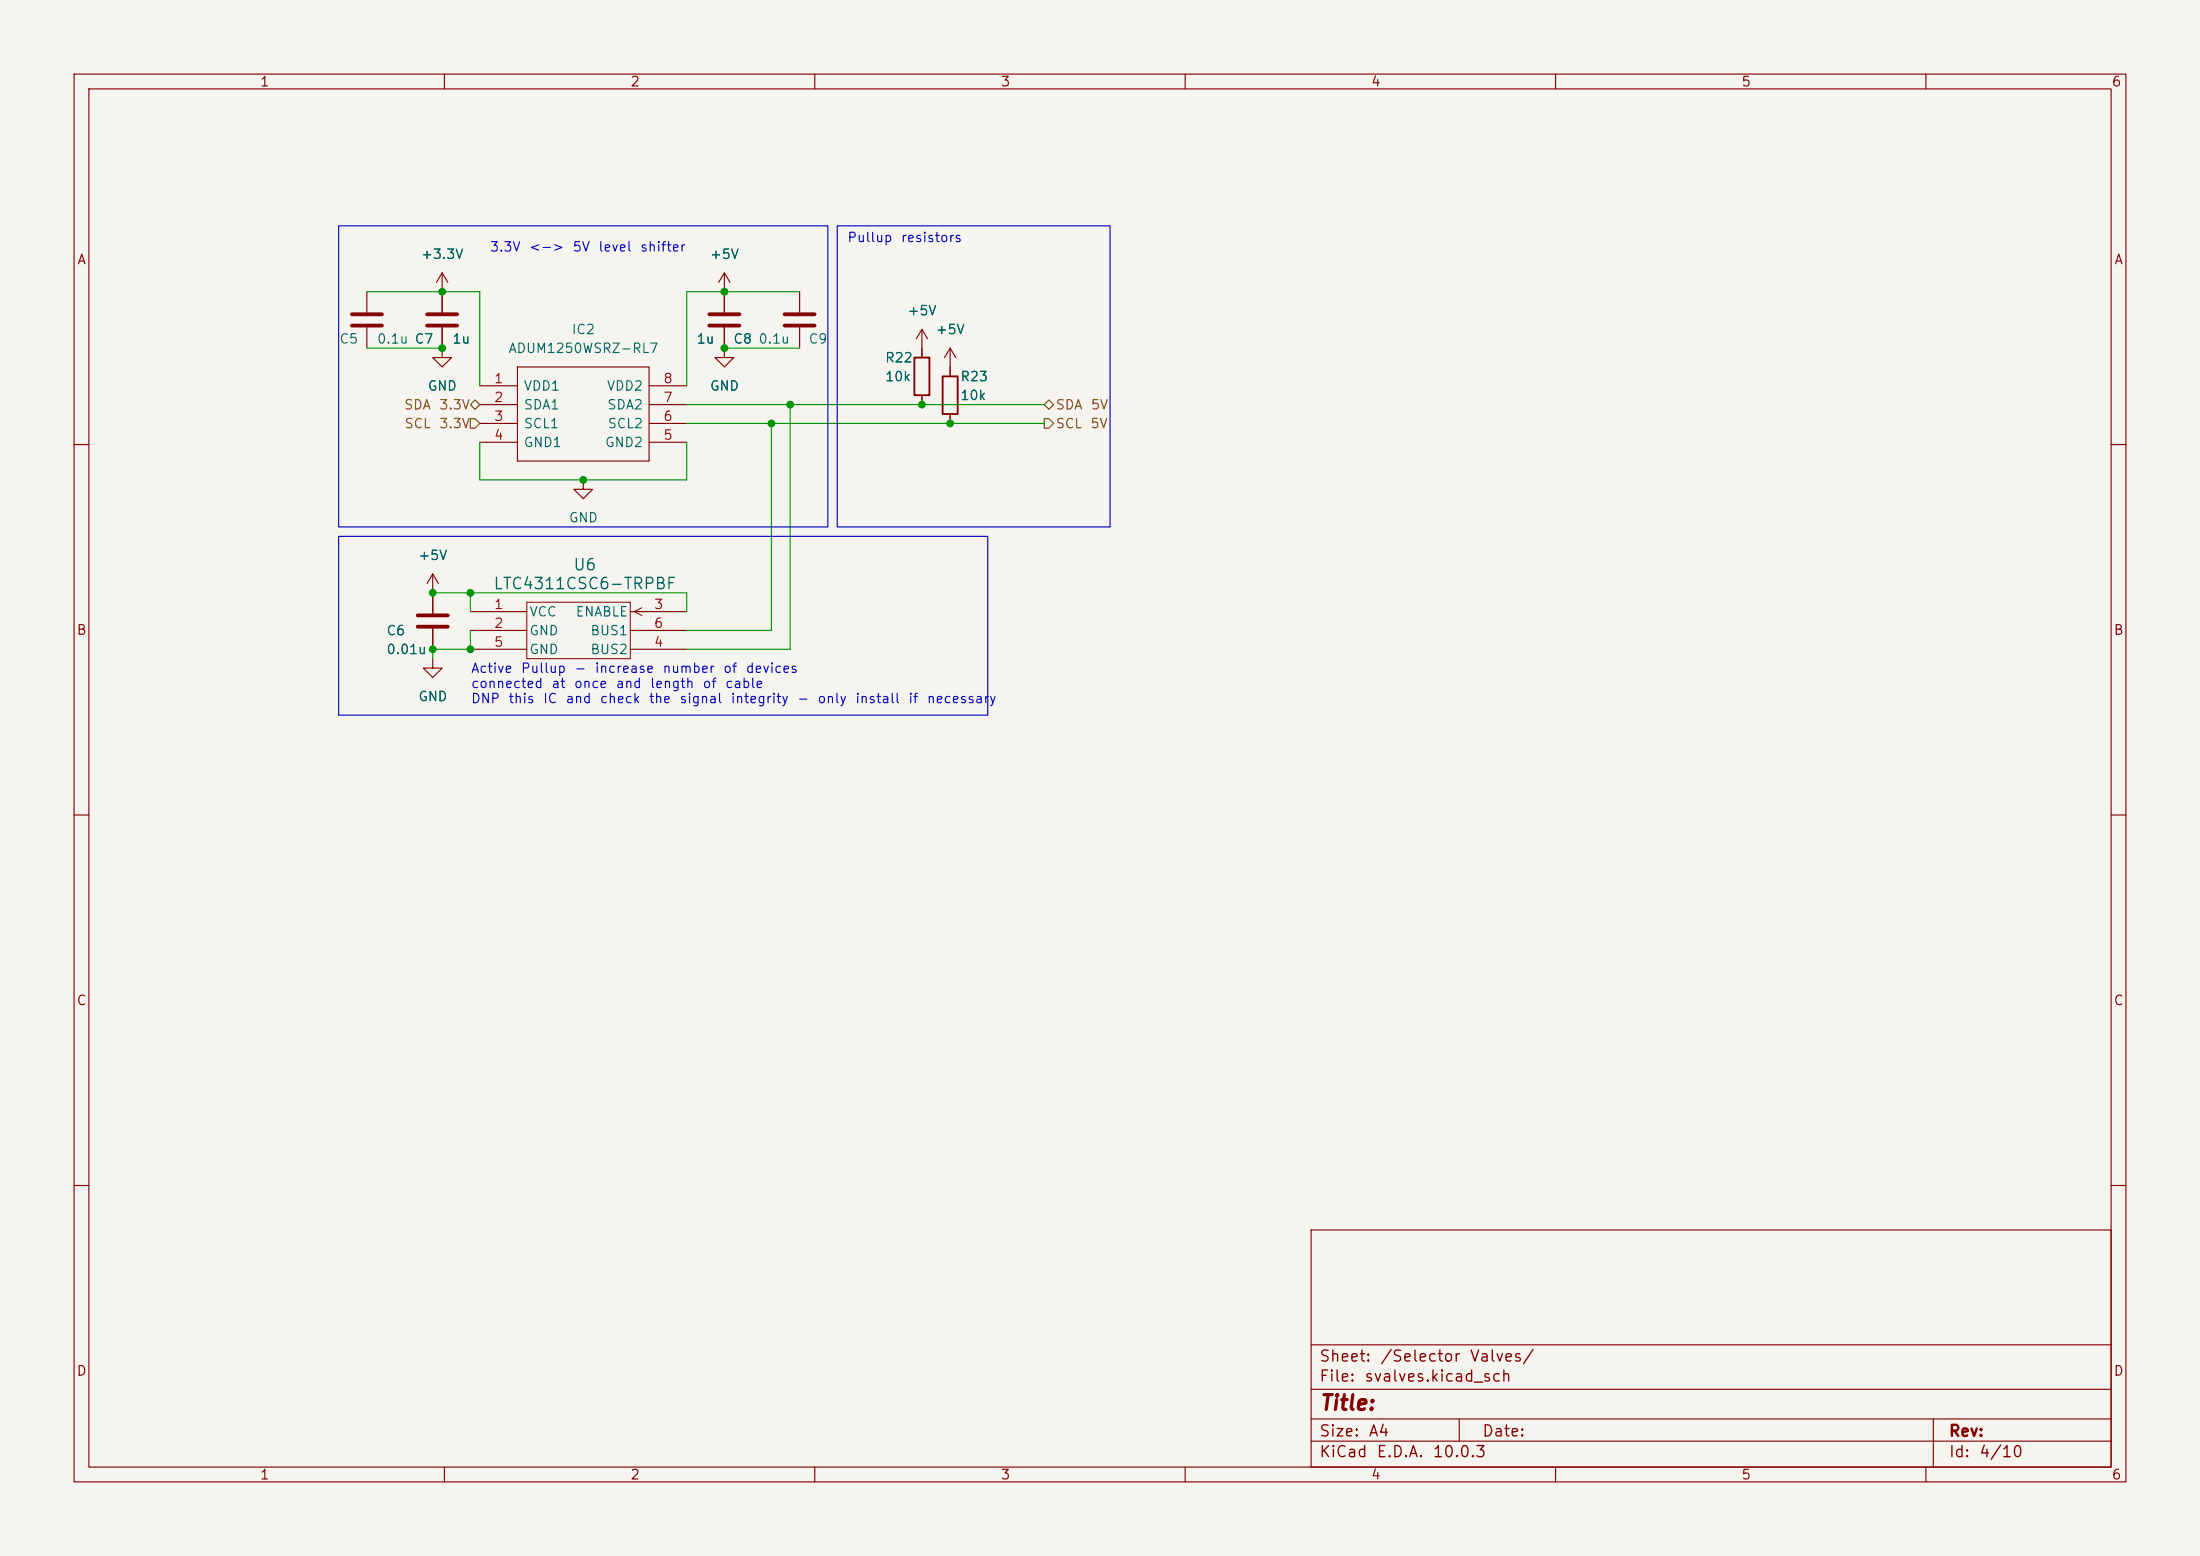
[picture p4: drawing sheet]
(kicad_sch
 (version 20260306)
 (generator "eeschema")
 (generator_version "10.0")
 (paper "A4")
 (lib_symbols
  (symbol "Device:C"
   (pin_numbers (hide yes))
   (pin_names
    (offset 0.254)) (exclude_from_sim no) (in_bom yes) (on_board yes)
   (in_pos_files yes)
   (duplicate_pin_numbers_are_jumpers no)
   (property "Reference" "C" (at 0.635 2.54 0) (show_name no) (do_not_autoplace no) (effects (font (size 1.27 1.27)) (justify left)))
   (property "Value" "C" (at 0.635 -2.54 0) (show_name no) (do_not_autoplace no) (effects (font (size 1.27 1.27)) (justify left)))
   (property "Footprint" "" (at 0.9652 -3.81 0) (show_name no) (do_not_autoplace no) (hide yes) (effects (font (size 1.27 1.27))))
   (property "Datasheet" "" (at 0 0 0) (show_name no) (do_not_autoplace no) (hide yes) (effects (font (size 1.27 1.27))))
   (property "Description" "Unpolarized capacitor" (at 0 0 0) (show_name no) (do_not_autoplace no) (hide yes) (effects (font (size 1.27 1.27))))
   (symbol "C_0_1"
    (polyline (pts (xy -2.032 0.762) (xy 2.032 0.762)) (stroke (width 0.508) (type default)) (fill (type none)))
    (polyline (pts (xy -2.032 -0.762) (xy 2.032 -0.762)) (stroke (width 0.508) (type default)) (fill (type none))))
   (symbol "C_1_1"
    (pin passive line (at 0 3.81 270) (length 2.794) (name "" (effects (font (size 1.27 1.27)))) (number "1" (effects (font (size 1.27 1.27)))))
    (pin passive line (at 0 -3.81 90) (length 2.794) (name "" (effects (font (size 1.27 1.27)))) (number "2" (effects (font (size 1.27 1.27))))))
   (embedded_fonts no))
  (symbol "Device:R"
   (pin_numbers (hide yes))
   (pin_names
    (offset 0)) (exclude_from_sim no) (in_bom yes) (on_board yes)
   (in_pos_files yes)
   (duplicate_pin_numbers_are_jumpers no)
   (property "Reference" "R" (at 2.032 0 90) (show_name no) (do_not_autoplace no) (effects (font (size 1.27 1.27))))
   (property "Value" "R" (at 0 0 90) (show_name no) (do_not_autoplace no) (effects (font (size 1.27 1.27))))
   (property "Footprint" "" (at -1.778 0 90) (show_name no) (do_not_autoplace no) (hide yes) (effects (font (size 1.27 1.27))))
   (property "Datasheet" "" (at 0 0 0) (show_name no) (do_not_autoplace no) (hide yes) (effects (font (size 1.27 1.27))))
   (property "Description" "Resistor" (at 0 0 0) (show_name no) (do_not_autoplace no) (hide yes) (effects (font (size 1.27 1.27))))
   (symbol "R_0_1"
    (rectangle (start -1.016 -2.54) (end 1.016 2.54) (stroke (width 0.254) (type default)) (fill (type none))))
   (symbol "R_1_1"
    (pin passive line (at 0 3.81 270) (length 1.27) (name "" (effects (font (size 1.27 1.27)))) (number "1" (effects (font (size 1.27 1.27)))))
    (pin passive line (at 0 -3.81 90) (length 1.27) (name "" (effects (font (size 1.27 1.27)))) (number "2" (effects (font (size 1.27 1.27))))))
   (embedded_fonts no))
  (symbol "LTC4311CSC6#TRPBF:LTC4311CSC6-TRPBF"
   (pin_names
    (offset 0.254)) (exclude_from_sim no) (in_bom yes) (on_board yes)
   (in_pos_files yes)
   (duplicate_pin_numbers_are_jumpers no)
   (property "Reference" "U" (at 0 8.89 0) (show_name no) (do_not_autoplace no) (effects (font (size 1.524 1.524))))
   (property "Value" "LTC4311CSC6-TRPBF" (at 0 6.35 0) (show_name no) (do_not_autoplace no) (effects (font (size 1.524 1.524))))
   (property "Footprint" "SOT-6_SC_LIT" (at 0 2.54 0) (show_name no) (do_not_autoplace no) (hide yes) (effects (font (size 1.27 1.27)
    (italic yes))))
   (property "Datasheet" "LTC4311CSC6-TRPBF" (at 0 0 0) (show_name no) (do_not_autoplace no) (hide yes) (effects (font (size 1.27 1.27)
    (italic yes))))
   (property "Description" "" (at 0 0 0) (show_name no) (do_not_autoplace no) (hide yes) (effects (font (size 1.27 1.27))))
   (property "ki_locked" "" (at 0 0 0) (show_name no) (do_not_autoplace no) (effects (font (size 1.27 1.27))))
   (symbol "LTC4311CSC6-TRPBF_0_1"
    (polyline (pts (xy -6.35 3.81) (xy -6.35 -3.81)) (stroke (width 0.127) (type default)) (fill (type none)))
    (polyline (pts (xy -6.35 -3.81) (xy 7.62 -3.81)) (stroke (width 0.127) (type default)) (fill (type none)))
    (polyline (pts (xy 7.62 3.81) (xy -6.35 3.81)) (stroke (width 0.127) (type default)) (fill (type none)))
    (polyline (pts (xy 7.62 -3.81) (xy 7.62 3.81)) (stroke (width 0.127) (type default)) (fill (type none)))
    (polyline (pts (xy 8.1407 2.54) (xy 9.1821 3.0607)) (stroke (width 0.127) (type default)) (fill (type none)))
    (polyline (pts (xy 8.1407 2.54) (xy 9.1821 2.0193)) (stroke (width 0.127) (type default)) (fill (type none)))
    (pin power_in line (at -13.97 2.54 0) (length 7.62) (name "VCC" (effects (font (size 1.27 1.27)))) (number "1" (effects (font (size 1.27 1.27)))))
    (pin power_in line (at -13.97 0 0) (length 7.62) (name "GND" (effects (font (size 1.27 1.27)))) (number "2" (effects (font (size 1.27 1.27)))))
    (pin input line (at 15.24 2.54 180) (length 7.62) (name "ENABLE" (effects (font (size 1.27 1.27)))) (number "3" (effects (font (size 1.27 1.27)))))
    (pin power_in line (at -13.97 -2.54 0) (length 7.62) (name "GND" (effects (font (size 1.27 1.27)))) (number "5" (effects (font (size 1.27 1.27))))))
   (symbol "LTC4311CSC6-TRPBF_1_1"
    (pin bidirectional line (at 15.24 -2.54 180) (length 7.62) (name "BUS2" (effects (font (size 1.27 1.27)))) (number "4" (effects (font (size 1.27 1.27)))))
    (pin bidirectional line (at 15.24 0 180) (length 7.62) (name "BUS1" (effects (font (size 1.27 1.27)))) (number "6" (effects (font (size 1.27 1.27))))))
   (embedded_fonts no))
  (symbol "analog_devices:ADUM1250WSRZ-RL7"
   (pin_names
    (offset 0.762)) (exclude_from_sim no) (in_bom yes) (on_board yes)
   (in_pos_files yes)
   (duplicate_pin_numbers_are_jumpers no)
   (property "Reference" "IC" (at 10.16 11.43 0) (show_name no) (do_not_autoplace no) (effects (font (size 1.27 1.27)) (justify left)))
   (property "Value" "ADUM1250WSRZ-RL7" (at 10.16 8.89 0) (show_name no) (do_not_autoplace no) (effects (font (size 1.27 1.27)) (justify left)))
   (property "Footprint" "SOIC127P600X175-8N" (at 10.16 6.35 0) (show_name no) (do_not_autoplace no) (hide yes) (effects (font (size 1.27 1.27)) (justify left)))
   (property "Datasheet" "http://componentsearchengine.com/Datasheets/1/ADUM1250WSRZ-RL7.pdf" (at 10.16 3.81 0) (show_name no) (do_not_autoplace no) (hide yes) (effects (font (size 1.27 1.27)) (justify left)))
   (property "Description" "Hot Swappable, Dual I2C Isolators" (at 10.16 1.27 0) (show_name no) (do_not_autoplace no) (hide yes) (effects (font (size 1.27 1.27)) (justify left)))
   (property "Height" "1.75" (at 10.16 -1.27 0) (show_name no) (do_not_autoplace no) (hide yes) (effects (font (size 1.27 1.27)) (justify left)))
   (property "Manufacturer_Name" "Analog Devices" (at 10.16 -3.81 0) (show_name no) (do_not_autoplace no) (hide yes) (effects (font (size 1.27 1.27)) (justify left)))
   (property "Manufacturer_Part_Number" "ADUM1250WSRZ-RL7" (at 10.16 -6.35 0) (show_name no) (do_not_autoplace no) (hide yes) (effects (font (size 1.27 1.27)) (justify left)))
   (property "Mouser Part Number" "584-ADUM1250WSRZ-RL7" (at 10.16 -8.89 0) (show_name no) (do_not_autoplace no) (hide yes) (effects (font (size 1.27 1.27)) (justify left)))
   (property "Mouser Price/Stock" "https://www.mouser.co.uk/ProductDetail/Analog-Devices/ADUM1250WSRZ-RL7/?qs=sMtB33eOQTJRIOs0CE6oyQ%3D%3D" (at 10.16 -11.43 0) (show_name no) (do_not_autoplace no) (hide yes) (effects (font (size 1.27 1.27)) (justify left)))
   (property "Arrow Part Number" "ADUM1250WSRZ-RL7" (at 10.16 -13.97 0) (show_name no) (do_not_autoplace no) (hide yes) (effects (font (size 1.27 1.27)) (justify left)))
   (property "Arrow Price/Stock" "https://www.arrow.com/en/products/adum1250wsrz-rl7/analog-devices" (at 10.16 -16.51 0) (show_name no) (do_not_autoplace no) (hide yes) (effects (font (size 1.27 1.27)) (justify left)))
   (symbol "ADUM1250WSRZ-RL7_0_0"
    (pin passive line (at -13.97 3.81 0) (length 5.08) (name "VDD1" (effects (font (size 1.27 1.27)))) (number "1" (effects (font (size 1.27 1.27)))))
    (pin passive line (at -13.97 1.27 0) (length 5.08) (name "SDA1" (effects (font (size 1.27 1.27)))) (number "2" (effects (font (size 1.27 1.27)))))
    (pin passive line (at -13.97 -1.27 0) (length 5.08) (name "SCL1" (effects (font (size 1.27 1.27)))) (number "3" (effects (font (size 1.27 1.27)))))
    (pin passive line (at -13.97 -3.81 0) (length 5.08) (name "GND1" (effects (font (size 1.27 1.27)))) (number "4" (effects (font (size 1.27 1.27)))))
    (pin passive line (at 13.97 -3.81 180) (length 5.08) (name "GND2" (effects (font (size 1.27 1.27)))) (number "5" (effects (font (size 1.27 1.27)))))
    (pin passive line (at 13.97 -1.27 180) (length 5.08) (name "SCL2" (effects (font (size 1.27 1.27)))) (number "6" (effects (font (size 1.27 1.27)))))
    (pin passive line (at 13.97 1.27 180) (length 5.08) (name "SDA2" (effects (font (size 1.27 1.27)))) (number "7" (effects (font (size 1.27 1.27)))))
    (pin passive line (at 13.97 3.81 180) (length 5.08) (name "VDD2" (effects (font (size 1.27 1.27)))) (number "8" (effects (font (size 1.27 1.27))))))
   (symbol "ADUM1250WSRZ-RL7_0_1"
    (polyline (pts (xy -8.89 6.35) (xy 8.89 6.35) (xy 8.89 -6.35) (xy -8.89 -6.35) (xy -8.89 6.35)) (stroke (width 0.1524) (type solid)) (fill (type none))))
   (embedded_fonts no))
  (symbol "power:+3.3V"
   (power global)
   (pin_names
    (offset 0)) (exclude_from_sim no) (in_bom yes) (on_board yes)
   (in_pos_files yes)
   (duplicate_pin_numbers_are_jumpers no)
   (property "Reference" "#PWR" (at 0 -3.81 0) (show_name no) (do_not_autoplace no) (hide yes) (effects (font (size 1.27 1.27))))
   (property "Value" "+3.3V" (at 0 3.556 0) (show_name no) (do_not_autoplace no) (effects (font (size 1.27 1.27))))
   (property "Footprint" "" (at 0 0 0) (show_name no) (do_not_autoplace no) (hide yes) (effects (font (size 1.27 1.27))))
   (property "Datasheet" "" (at 0 0 0) (show_name no) (do_not_autoplace no) (hide yes) (effects (font (size 1.27 1.27))))
   (property "Description" "Power symbol creates a global label with name \"+3.3V\"" (at 0 0 0) (show_name no) (do_not_autoplace no) (hide yes) (effects (font (size 1.27 1.27))))
   (symbol "+3.3V_0_1"
    (polyline (pts (xy -0.762 1.27) (xy 0 2.54)) (stroke (width 0) (type default)) (fill (type none)))
    (polyline (pts (xy 0 2.54) (xy 0.762 1.27)) (stroke (width 0) (type default)) (fill (type none)))
    (polyline (pts (xy 0 0) (xy 0 2.54)) (stroke (width 0) (type default)) (fill (type none))))
   (symbol "+3.3V_1_1"
    (pin power_in line (at 0 0 90) (length 0) (hide yes) (name "+3.3V" (effects (font (size 1.27 1.27)))) (number "1" (effects (font (size 1.27 1.27))))))
   (embedded_fonts no))
  (symbol "power:+5V"
   (power global)
   (pin_names
    (offset 0)) (exclude_from_sim no) (in_bom yes) (on_board yes)
   (in_pos_files yes)
   (duplicate_pin_numbers_are_jumpers no)
   (property "Reference" "#PWR" (at 0 -3.81 0) (show_name no) (do_not_autoplace no) (hide yes) (effects (font (size 1.27 1.27))))
   (property "Value" "+5V" (at 0 3.556 0) (show_name no) (do_not_autoplace no) (effects (font (size 1.27 1.27))))
   (property "Footprint" "" (at 0 0 0) (show_name no) (do_not_autoplace no) (hide yes) (effects (font (size 1.27 1.27))))
   (property "Datasheet" "" (at 0 0 0) (show_name no) (do_not_autoplace no) (hide yes) (effects (font (size 1.27 1.27))))
   (property "Description" "Power symbol creates a global label with name \"+5V\"" (at 0 0 0) (show_name no) (do_not_autoplace no) (hide yes) (effects (font (size 1.27 1.27))))
   (symbol "+5V_0_1"
    (polyline (pts (xy -0.762 1.27) (xy 0 2.54)) (stroke (width 0) (type default)) (fill (type none)))
    (polyline (pts (xy 0 2.54) (xy 0.762 1.27)) (stroke (width 0) (type default)) (fill (type none)))
    (polyline (pts (xy 0 0) (xy 0 2.54)) (stroke (width 0) (type default)) (fill (type none))))
   (symbol "+5V_1_1"
    (pin power_in line (at 0 0 90) (length 0) (hide yes) (name "+5V" (effects (font (size 1.27 1.27)))) (number "1" (effects (font (size 1.27 1.27))))))
   (embedded_fonts no))
  (symbol "power:GND"
   (power global)
   (pin_names
    (offset 0)) (exclude_from_sim no) (in_bom yes) (on_board yes)
   (in_pos_files yes)
   (duplicate_pin_numbers_are_jumpers no)
   (property "Reference" "#PWR" (at 0 -6.35 0) (show_name no) (do_not_autoplace no) (hide yes) (effects (font (size 1.27 1.27))))
   (property "Value" "GND" (at 0 -3.81 0) (show_name no) (do_not_autoplace no) (effects (font (size 1.27 1.27))))
   (property "Footprint" "" (at 0 0 0) (show_name no) (do_not_autoplace no) (hide yes) (effects (font (size 1.27 1.27))))
   (property "Datasheet" "" (at 0 0 0) (show_name no) (do_not_autoplace no) (hide yes) (effects (font (size 1.27 1.27))))
   (property "Description" "Power symbol creates a global label with name \"GND\" , ground" (at 0 0 0) (show_name no) (do_not_autoplace no) (hide yes) (effects (font (size 1.27 1.27))))
   (symbol "GND_0_1"
    (polyline (pts (xy 0 0) (xy 0 -1.27) (xy 1.27 -1.27) (xy 0 -2.54) (xy -1.27 -1.27) (xy 0 -1.27)) (stroke (width 0) (type default)) (fill (type none))))
   (symbol "GND_1_1"
    (pin power_in line (at 0 0 270) (length 0) (hide yes) (name "GND" (effects (font (size 1.27 1.27)))) (number "1" (effects (font (size 1.27 1.27))))))
   (embedded_fonts no)))
 (rectangle
  (start 45.72 72.39)
  (end 133.35 96.52)
  (stroke (width 0) (type default))
  (fill (type none)))
 (rectangle
  (start 113.03 30.48)
  (end 149.86 71.12)
  (stroke (width 0) (type default))
  (fill (type none)))
 (rectangle
  (start 45.72 30.48)
  (end 111.76 71.12)
  (stroke (width 0) (type default))
  (fill (type none)))
 (text "Pullup resistors"
  (exclude_from_sim no)
  (at 114.3 33.02 0)
  (effects (font (size 1.27 1.27)) (justify left bottom)))
 (text "Active Pullup - increase number of devices \nconnected at once and length of cable\nDNP this IC and check the signal integrity - only install if necessary"
  (exclude_from_sim no)
  (at 63.5 95.25 0)
  (effects (font (size 1.27 1.27)) (justify left bottom)))
 (text "3.3V <-> 5V level shifter"
  (exclude_from_sim no)
  (at 66.04 34.29 0)
  (effects (font (size 1.27 1.27)) (justify left bottom)))
 (junction
  (at 106.68 54.61)
  (diameter 0)
  (color 0 0 0 0))
 (junction
  (at 97.79 46.99)
  (diameter 0)
  (color 0 0 0 0))
 (junction
  (at 63.5 87.63)
  (diameter 0)
  (color 0 0 0 0))
 (junction
  (at 104.14 57.15)
  (diameter 0)
  (color 0 0 0 0))
 (junction
  (at 58.42 87.63)
  (diameter 0)
  (color 0 0 0 0))
 (junction
  (at 128.27 57.15)
  (diameter 0)
  (color 0 0 0 0))
 (junction
  (at 59.69 46.99)
  (diameter 0)
  (color 0 0 0 0))
 (junction
  (at 63.5 80.01)
  (diameter 0)
  (color 0 0 0 0))
 (junction
  (at 124.46 54.61)
  (diameter 0)
  (color 0 0 0 0))
 (junction
  (at 78.74 64.77)
  (diameter 0)
  (color 0 0 0 0))
 (junction
  (at 58.42 80.01)
  (diameter 0)
  (color 0 0 0 0))
 (junction
  (at 59.69 39.37)
  (diameter 0)
  (color 0 0 0 0))
 (junction
  (at 97.79 39.37)
  (diameter 0)
  (color 0 0 0 0))
 (wire
  (pts (xy 64.77 39.37) (xy 59.69 39.37))
  (stroke (width 0) (type default)))
 (wire
  (pts (xy 49.53 39.37) (xy 59.69 39.37))
  (stroke (width 0) (type default)))
 (wire
  (pts (xy 92.71 64.77) (xy 92.71 59.69))
  (stroke (width 0) (type default)))
 (wire
  (pts (xy 107.95 46.99) (xy 97.79 46.99))
  (stroke (width 0) (type default)))
 (wire
  (pts (xy 64.77 59.69) (xy 64.77 64.77))
  (stroke (width 0) (type default)))
 (wire
  (pts (xy 104.14 57.15) (xy 128.27 57.15))
  (stroke (width 0) (type default)))
 (wire
  (pts (xy 106.68 87.63) (xy 92.71 87.63))
  (stroke (width 0) (type default)))
 (wire
  (pts (xy 106.68 54.61) (xy 106.68 87.63))
  (stroke (width 0) (type default)))
 (wire
  (pts (xy 104.14 85.09) (xy 104.14 57.15))
  (stroke (width 0) (type default)))
 (wire
  (pts (xy 92.71 80.01) (xy 63.5 80.01))
  (stroke (width 0) (type default)))
 (wire
  (pts (xy 78.74 64.77) (xy 92.71 64.77))
  (stroke (width 0) (type default)))
 (wire
  (pts (xy 58.42 87.63) (xy 63.5 87.63))
  (stroke (width 0) (type default)))
 (wire
  (pts (xy 128.27 57.15) (xy 140.97 57.15))
  (stroke (width 0) (type default)))
 (wire
  (pts (xy 106.68 54.61) (xy 124.46 54.61))
  (stroke (width 0) (type default)))
 (wire
  (pts (xy 92.71 85.09) (xy 104.14 85.09))
  (stroke (width 0) (type default)))
 (wire
  (pts (xy 124.46 54.61) (xy 140.97 54.61))
  (stroke (width 0) (type default)))
 (wire
  (pts (xy 92.71 54.61) (xy 106.68 54.61))
  (stroke (width 0) (type default)))
 (wire
  (pts (xy 92.71 82.55) (xy 92.71 80.01))
  (stroke (width 0) (type default)))
 (wire
  (pts (xy 49.53 46.99) (xy 59.69 46.99))
  (stroke (width 0) (type default)))
 (wire
  (pts (xy 107.95 39.37) (xy 97.79 39.37))
  (stroke (width 0) (type default)))
 (wire
  (pts (xy 58.42 87.63) (xy 58.42 88.9))
  (stroke (width 0) (type default)))
 (wire
  (pts (xy 92.71 39.37) (xy 92.71 52.07))
  (stroke (width 0) (type default)))
 (wire
  (pts (xy 58.42 80.01) (xy 63.5 80.01))
  (stroke (width 0) (type default)))
 (wire
  (pts (xy 64.77 52.07) (xy 64.77 39.37))
  (stroke (width 0) (type default)))
 (wire
  (pts (xy 104.14 57.15) (xy 92.71 57.15))
  (stroke (width 0) (type default)))
 (wire
  (pts (xy 97.79 39.37) (xy 92.71 39.37))
  (stroke (width 0) (type default)))
 (wire
  (pts (xy 63.5 85.09) (xy 63.5 87.63))
  (stroke (width 0) (type default)))
 (wire
  (pts (xy 64.77 64.77) (xy 78.74 64.77))
  (stroke (width 0) (type default)))
 (wire
  (pts (xy 63.5 80.01) (xy 63.5 82.55))
  (stroke (width 0) (type default)))
 (hierarchical_label "SCL 3.3V"
  (shape input)
  (at 64.77 57.15 180)
  (effects (font (size 1.27 1.27)) (justify right)))
 (hierarchical_label "SDA 3.3V"
  (shape bidirectional)
  (at 64.77 54.61 180)
  (effects (font (size 1.27 1.27)) (justify right)))
 (hierarchical_label "SDA 5V"
  (shape bidirectional)
  (at 140.97 54.61 0)
  (effects (font (size 1.27 1.27)) (justify left)))
 (hierarchical_label "SCL 5V"
  (shape output)
  (at 140.97 57.15 0)
  (effects (font (size 1.27 1.27)) (justify left)))
 (symbol
  (lib_id "Device:C")
  (at 58.42 83.82 0)
  (unit 1)
  (body_style 1)
  (exclude_from_sim no)
  (in_bom yes)
  (on_board yes)
  (in_pos_files yes)
  (dnp no)
  (property "Reference" "C6" (at 52.07 85.09 0) (show_name no) (do_not_autoplace no) (effects (font (size 1.27 1.27)) (justify left)))
  (property "Value" "0.01u" (at 52.07 87.63 0) (show_name no) (do_not_autoplace no) (effects (font (size 1.27 1.27)) (justify left)))
  (property "Footprint" "Capacitor_SMD:C_0603_1608Metric" (at 59.3852 87.63 0) (hide yes) (show_name no) (do_not_autoplace no) (effects (font (size 1.27 1.27))))
  (property "Datasheet" "" (at 58.42 83.82 0) (hide yes) (show_name no) (do_not_autoplace no) (effects (font (size 1.27 1.27))))
  (property "Description" "" (at 58.42 83.82 0) (show_name no) (do_not_autoplace no) (effects (font (size 1.27 1.27))))
  (pin "1")
  (pin "2"))
 (symbol
  (lib_id "power:+5V")
  (at 97.79 39.37 0)
  (unit 1)
  (body_style 1)
  (exclude_from_sim no)
  (in_bom yes)
  (on_board yes)
  (in_pos_files yes)
  (dnp no)
  (fields_autoplaced yes)
  (property "Reference" "#PWR091" (at 97.79 43.18 0) (hide yes) (show_name no) (do_not_autoplace no) (effects (font (size 1.27 1.27))))
  (property "Value" "+5V" (at 97.79 34.29 0) (show_name no) (do_not_autoplace no) (effects (font (size 1.27 1.27))))
  (property "Footprint" "" (at 97.79 39.37 0) (hide yes) (show_name no) (do_not_autoplace no) (effects (font (size 1.27 1.27))))
  (property "Datasheet" "" (at 97.79 39.37 0) (hide yes) (show_name no) (do_not_autoplace no) (effects (font (size 1.27 1.27))))
  (property "Description" "" (at 97.79 39.37 0) (show_name no) (do_not_autoplace no) (effects (font (size 1.27 1.27))))
  (pin "1"))
 (symbol
  (lib_id "power:GND")
  (at 59.69 46.99 0)
  (unit 1)
  (body_style 1)
  (exclude_from_sim no)
  (in_bom yes)
  (on_board yes)
  (in_pos_files yes)
  (dnp no)
  (fields_autoplaced yes)
  (property "Reference" "#PWR089" (at 59.69 53.34 0) (hide yes) (show_name no) (do_not_autoplace no) (effects (font (size 1.27 1.27))))
  (property "Value" "GND" (at 59.69 52.07 0) (show_name no) (do_not_autoplace no) (effects (font (size 1.27 1.27))))
  (property "Footprint" "" (at 59.69 46.99 0) (hide yes) (show_name no) (do_not_autoplace no) (effects (font (size 1.27 1.27))))
  (property "Datasheet" "" (at 59.69 46.99 0) (hide yes) (show_name no) (do_not_autoplace no) (effects (font (size 1.27 1.27))))
  (property "Description" "" (at 59.69 46.99 0) (show_name no) (do_not_autoplace no) (effects (font (size 1.27 1.27))))
  (pin "1"))
 (symbol
  (lib_id "analog_devices:ADUM1250WSRZ-RL7")
  (at 78.74 55.88 0)
  (unit 1)
  (body_style 1)
  (exclude_from_sim no)
  (in_bom yes)
  (on_board yes)
  (in_pos_files yes)
  (dnp no)
  (fields_autoplaced yes)
  (property "Reference" "IC2" (at 78.74 44.45 0) (show_name no) (do_not_autoplace no) (effects (font (size 1.27 1.27))))
  (property "Value" "ADUM1250WSRZ-RL7" (at 78.74 46.99 0) (show_name no) (do_not_autoplace no) (effects (font (size 1.27 1.27))))
  (property "Footprint" "analog_devices:SOIC127P600X175-8N" (at 88.9 49.53 0) (hide yes) (show_name no) (do_not_autoplace no) (effects (font (size 1.27 1.27)) (justify left)))
  (property "Datasheet" "http://componentsearchengine.com/Datasheets/1/ADUM1250WSRZ-RL7.pdf" (at 88.9 52.07 0) (hide yes) (show_name no) (do_not_autoplace no) (effects (font (size 1.27 1.27)) (justify left)))
  (property "Description" "Hot Swappable, Dual I2C Isolators" (at 88.9 54.61 0) (hide yes) (show_name no) (do_not_autoplace no) (effects (font (size 1.27 1.27)) (justify left)))
  (property "Height" "1.75" (at 88.9 57.15 0) (hide yes) (show_name no) (do_not_autoplace no) (effects (font (size 1.27 1.27)) (justify left)))
  (property "Manufacturer_Name" "Analog Devices" (at 88.9 59.69 0) (hide yes) (show_name no) (do_not_autoplace no) (effects (font (size 1.27 1.27)) (justify left)))
  (property "Manufacturer_Part_Number" "ADUM1250WSRZ-RL7" (at 88.9 62.23 0) (hide yes) (show_name no) (do_not_autoplace no) (effects (font (size 1.27 1.27)) (justify left)))
  (property "Mouser Part Number" "584-ADUM1250WSRZ-RL7" (at 88.9 64.77 0) (hide yes) (show_name no) (do_not_autoplace no) (effects (font (size 1.27 1.27)) (justify left)))
  (property "Mouser Price/Stock" "https://www.mouser.co.uk/ProductDetail/Analog-Devices/ADUM1250WSRZ-RL7/?qs=sMtB33eOQTJRIOs0CE6oyQ%3D%3D" (at 88.9 67.31 0) (hide yes) (show_name no) (do_not_autoplace no) (effects (font (size 1.27 1.27)) (justify left)))
  (property "Arrow Part Number" "ADUM1250WSRZ-RL7" (at 88.9 69.85 0) (hide yes) (show_name no) (do_not_autoplace no) (effects (font (size 1.27 1.27)) (justify left)))
  (property "Arrow Price/Stock" "https://www.arrow.com/en/products/adum1250wsrz-rl7/analog-devices" (at 88.9 72.39 0) (hide yes) (show_name no) (do_not_autoplace no) (effects (font (size 1.27 1.27)) (justify left)))
  (pin "1")
  (pin "2")
  (pin "3")
  (pin "4")
  (pin "5")
  (pin "6")
  (pin "7")
  (pin "8"))
 (symbol
  (lib_id "Device:C")
  (at 49.53 43.18 0)
  (unit 1)
  (body_style 1)
  (exclude_from_sim no)
  (in_bom yes)
  (on_board yes)
  (in_pos_files yes)
  (dnp no)
  (property "Reference" "C5" (at 45.72 45.72 0) (show_name no) (do_not_autoplace no) (effects (font (size 1.27 1.27)) (justify left)))
  (property "Value" "0.1u" (at 50.8 45.72 0) (show_name no) (do_not_autoplace no) (effects (font (size 1.27 1.27)) (justify left)))
  (property "Footprint" "Capacitor_SMD:C_0603_1608Metric" (at 50.4952 46.99 0) (hide yes) (show_name no) (do_not_autoplace no) (effects (font (size 1.27 1.27))))
  (property "Datasheet" "" (at 49.53 43.18 0) (hide yes) (show_name no) (do_not_autoplace no) (effects (font (size 1.27 1.27))))
  (property "Description" "" (at 49.53 43.18 0) (show_name no) (do_not_autoplace no) (effects (font (size 1.27 1.27))))
  (pin "1")
  (pin "2"))
 (symbol
  (lib_id "Device:R")
  (at 128.27 53.34 0)
  (unit 1)
  (body_style 1)
  (exclude_from_sim no)
  (in_bom yes)
  (on_board yes)
  (in_pos_files yes)
  (dnp no)
  (property "Reference" "R23" (at 129.54 50.8 0) (show_name no) (do_not_autoplace no) (effects (font (size 1.27 1.27)) (justify left)))
  (property "Value" "10k" (at 129.54 53.34 0) (show_name no) (do_not_autoplace no) (effects (font (size 1.27 1.27)) (justify left)))
  (property "Footprint" "Resistor_SMD:R_0402_1005Metric" (at 126.492 53.34 90) (hide yes) (show_name no) (do_not_autoplace no) (effects (font (size 1.27 1.27))))
  (property "Datasheet" "" (at 128.27 53.34 0) (hide yes) (show_name no) (do_not_autoplace no) (effects (font (size 1.27 1.27))))
  (property "Description" "" (at 128.27 53.34 0) (show_name no) (do_not_autoplace no) (effects (font (size 1.27 1.27))))
  (pin "1")
  (pin "2"))
 (symbol
  (lib_id "power:+5V")
  (at 124.46 46.99 0)
  (unit 1)
  (body_style 1)
  (exclude_from_sim no)
  (in_bom yes)
  (on_board yes)
  (in_pos_files yes)
  (dnp no)
  (fields_autoplaced yes)
  (property "Reference" "#PWR093" (at 124.46 50.8 0) (hide yes) (show_name no) (do_not_autoplace no) (effects (font (size 1.27 1.27))))
  (property "Value" "+5V" (at 124.46 41.91 0) (show_name no) (do_not_autoplace no) (effects (font (size 1.27 1.27))))
  (property "Footprint" "" (at 124.46 46.99 0) (hide yes) (show_name no) (do_not_autoplace no) (effects (font (size 1.27 1.27))))
  (property "Datasheet" "" (at 124.46 46.99 0) (hide yes) (show_name no) (do_not_autoplace no) (effects (font (size 1.27 1.27))))
  (property "Description" "" (at 124.46 46.99 0) (show_name no) (do_not_autoplace no) (effects (font (size 1.27 1.27))))
  (pin "1"))
 (symbol
  (lib_id "power:GND")
  (at 97.79 46.99 0)
  (mirror y)
  (unit 1)
  (body_style 1)
  (exclude_from_sim no)
  (in_bom yes)
  (on_board yes)
  (in_pos_files yes)
  (dnp no)
  (fields_autoplaced yes)
  (property "Reference" "#PWR092" (at 97.79 53.34 0) (hide yes) (show_name no) (do_not_autoplace no) (effects (font (size 1.27 1.27))))
  (property "Value" "GND" (at 97.79 52.07 0) (show_name no) (do_not_autoplace no) (effects (font (size 1.27 1.27))))
  (property "Footprint" "" (at 97.79 46.99 0) (hide yes) (show_name no) (do_not_autoplace no) (effects (font (size 1.27 1.27))))
  (property "Datasheet" "" (at 97.79 46.99 0) (hide yes) (show_name no) (do_not_autoplace no) (effects (font (size 1.27 1.27))))
  (property "Description" "" (at 97.79 46.99 0) (show_name no) (do_not_autoplace no) (effects (font (size 1.27 1.27))))
  (pin "1"))
 (symbol
  (lib_id "power:+3.3V")
  (at 59.69 39.37 0)
  (unit 1)
  (body_style 1)
  (exclude_from_sim no)
  (in_bom yes)
  (on_board yes)
  (in_pos_files yes)
  (dnp no)
  (fields_autoplaced yes)
  (property "Reference" "#PWR088" (at 59.69 43.18 0) (hide yes) (show_name no) (do_not_autoplace no) (effects (font (size 1.27 1.27))))
  (property "Value" "+3.3V" (at 59.69 34.29 0) (show_name no) (do_not_autoplace no) (effects (font (size 1.27 1.27))))
  (property "Footprint" "" (at 59.69 39.37 0) (hide yes) (show_name no) (do_not_autoplace no) (effects (font (size 1.27 1.27))))
  (property "Datasheet" "" (at 59.69 39.37 0) (hide yes) (show_name no) (do_not_autoplace no) (effects (font (size 1.27 1.27))))
  (property "Description" "" (at 59.69 39.37 0) (show_name no) (do_not_autoplace no) (effects (font (size 1.27 1.27))))
  (pin "1"))
 (symbol
  (lib_id "Device:C")
  (at 59.69 43.18 0)
  (unit 1)
  (body_style 1)
  (exclude_from_sim no)
  (in_bom yes)
  (on_board yes)
  (in_pos_files yes)
  (dnp no)
  (property "Reference" "C7" (at 55.88 45.72 0) (show_name no) (do_not_autoplace no) (effects (font (size 1.27 1.27)) (justify left)))
  (property "Value" "1u" (at 60.96 45.72 0) (show_name no) (do_not_autoplace no) (effects (font (size 1.27 1.27)) (justify left)))
  (property "Footprint" "Capacitor_SMD:C_0805_2012Metric" (at 60.6552 46.99 0) (hide yes) (show_name no) (do_not_autoplace no) (effects (font (size 1.27 1.27))))
  (property "Datasheet" "" (at 59.69 43.18 0) (hide yes) (show_name no) (do_not_autoplace no) (effects (font (size 1.27 1.27))))
  (property "Description" "" (at 59.69 43.18 0) (show_name no) (do_not_autoplace no) (effects (font (size 1.27 1.27))))
  (pin "1")
  (pin "2"))
 (symbol
  (lib_id "power:+5V")
  (at 128.27 49.53 0)
  (unit 1)
  (body_style 1)
  (exclude_from_sim no)
  (in_bom yes)
  (on_board yes)
  (in_pos_files yes)
  (dnp no)
  (fields_autoplaced yes)
  (property "Reference" "#PWR094" (at 128.27 53.34 0) (hide yes) (show_name no) (do_not_autoplace no) (effects (font (size 1.27 1.27))))
  (property "Value" "+5V" (at 128.27 44.45 0) (show_name no) (do_not_autoplace no) (effects (font (size 1.27 1.27))))
  (property "Footprint" "" (at 128.27 49.53 0) (hide yes) (show_name no) (do_not_autoplace no) (effects (font (size 1.27 1.27))))
  (property "Datasheet" "" (at 128.27 49.53 0) (hide yes) (show_name no) (do_not_autoplace no) (effects (font (size 1.27 1.27))))
  (property "Description" "" (at 128.27 49.53 0) (show_name no) (do_not_autoplace no) (effects (font (size 1.27 1.27))))
  (pin "1"))
 (symbol
  (lib_id "power:+5V")
  (at 58.42 80.01 0)
  (unit 1)
  (body_style 1)
  (exclude_from_sim no)
  (in_bom yes)
  (on_board yes)
  (in_pos_files yes)
  (dnp no)
  (fields_autoplaced yes)
  (property "Reference" "#PWR086" (at 58.42 83.82 0) (hide yes) (show_name no) (do_not_autoplace no) (effects (font (size 1.27 1.27))))
  (property "Value" "+5V" (at 58.42 74.93 0) (show_name no) (do_not_autoplace no) (effects (font (size 1.27 1.27))))
  (property "Footprint" "" (at 58.42 80.01 0) (hide yes) (show_name no) (do_not_autoplace no) (effects (font (size 1.27 1.27))))
  (property "Datasheet" "" (at 58.42 80.01 0) (hide yes) (show_name no) (do_not_autoplace no) (effects (font (size 1.27 1.27))))
  (property "Description" "" (at 58.42 80.01 0) (show_name no) (do_not_autoplace no) (effects (font (size 1.27 1.27))))
  (pin "1"))
 (symbol
  (lib_id "Device:C")
  (at 97.79 43.18 0)
  (mirror y)
  (unit 1)
  (body_style 1)
  (exclude_from_sim no)
  (in_bom yes)
  (on_board yes)
  (in_pos_files yes)
  (dnp no)
  (property "Reference" "C8" (at 101.6 45.72 0) (show_name no) (do_not_autoplace no) (effects (font (size 1.27 1.27)) (justify left)))
  (property "Value" "1u" (at 96.52 45.72 0) (show_name no) (do_not_autoplace no) (effects (font (size 1.27 1.27)) (justify left)))
  (property "Footprint" "Capacitor_SMD:C_0805_2012Metric" (at 96.8248 46.99 0) (hide yes) (show_name no) (do_not_autoplace no) (effects (font (size 1.27 1.27))))
  (property "Datasheet" "" (at 97.79 43.18 0) (hide yes) (show_name no) (do_not_autoplace no) (effects (font (size 1.27 1.27))))
  (property "Description" "" (at 97.79 43.18 0) (show_name no) (do_not_autoplace no) (effects (font (size 1.27 1.27))))
  (pin "1")
  (pin "2"))
 (symbol
  (lib_id "Device:R")
  (at 124.46 50.8 0)
  (unit 1)
  (body_style 1)
  (exclude_from_sim no)
  (in_bom yes)
  (on_board yes)
  (in_pos_files yes)
  (dnp no)
  (property "Reference" "R22" (at 119.38 48.26 0) (show_name no) (do_not_autoplace no) (effects (font (size 1.27 1.27)) (justify left)))
  (property "Value" "10k" (at 119.38 50.8 0) (show_name no) (do_not_autoplace no) (effects (font (size 1.27 1.27)) (justify left)))
  (property "Footprint" "Resistor_SMD:R_0402_1005Metric" (at 122.682 50.8 90) (hide yes) (show_name no) (do_not_autoplace no) (effects (font (size 1.27 1.27))))
  (property "Datasheet" "" (at 124.46 50.8 0) (hide yes) (show_name no) (do_not_autoplace no) (effects (font (size 1.27 1.27))))
  (property "Description" "" (at 124.46 50.8 0) (show_name no) (do_not_autoplace no) (effects (font (size 1.27 1.27))))
  (pin "1")
  (pin "2"))
 (symbol
  (lib_id "power:GND")
  (at 58.42 88.9 0)
  (unit 1)
  (body_style 1)
  (exclude_from_sim no)
  (in_bom yes)
  (on_board yes)
  (in_pos_files yes)
  (dnp no)
  (fields_autoplaced yes)
  (property "Reference" "#PWR087" (at 58.42 95.25 0) (hide yes) (show_name no) (do_not_autoplace no) (effects (font (size 1.27 1.27))))
  (property "Value" "GND" (at 58.42 93.98 0) (show_name no) (do_not_autoplace no) (effects (font (size 1.27 1.27))))
  (property "Footprint" "" (at 58.42 88.9 0) (hide yes) (show_name no) (do_not_autoplace no) (effects (font (size 1.27 1.27))))
  (property "Datasheet" "" (at 58.42 88.9 0) (hide yes) (show_name no) (do_not_autoplace no) (effects (font (size 1.27 1.27))))
  (property "Description" "" (at 58.42 88.9 0) (show_name no) (do_not_autoplace no) (effects (font (size 1.27 1.27))))
  (pin "1"))
 (symbol
  (lib_id "power:GND")
  (at 78.74 64.77 0)
  (unit 1)
  (body_style 1)
  (exclude_from_sim no)
  (in_bom yes)
  (on_board yes)
  (in_pos_files yes)
  (dnp no)
  (fields_autoplaced yes)
  (property "Reference" "#PWR090" (at 78.74 71.12 0) (hide yes) (show_name no) (do_not_autoplace no) (effects (font (size 1.27 1.27))))
  (property "Value" "GND" (at 78.74 69.85 0) (show_name no) (do_not_autoplace no) (effects (font (size 1.27 1.27))))
  (property "Footprint" "" (at 78.74 64.77 0) (hide yes) (show_name no) (do_not_autoplace no) (effects (font (size 1.27 1.27))))
  (property "Datasheet" "" (at 78.74 64.77 0) (hide yes) (show_name no) (do_not_autoplace no) (effects (font (size 1.27 1.27))))
  (property "Description" "" (at 78.74 64.77 0) (show_name no) (do_not_autoplace no) (effects (font (size 1.27 1.27))))
  (pin "1"))
 (symbol
  (lib_id "LTC4311CSC6#TRPBF:LTC4311CSC6-TRPBF")
  (at 77.47 85.09 0)
  (unit 1)
  (body_style 1)
  (exclude_from_sim no)
  (in_bom yes)
  (on_board yes)
  (in_pos_files yes)
  (dnp no)
  (fields_autoplaced yes)
  (property "Reference" "U6" (at 78.886 76.2 0) (show_name no) (do_not_autoplace no) (effects (font (size 1.524 1.524))))
  (property "Value" "LTC4311CSC6-TRPBF" (at 78.886 78.74 0) (show_name no) (do_not_autoplace no) (effects (font (size 1.524 1.524))))
  (property "Footprint" "LTC:SOT-6_SC_LIT-L" (at 77.47 82.55 0) (hide yes) (show_name no) (do_not_autoplace no) (effects (font (size 1.27 1.27)
    (italic yes))))
  (property "Datasheet" "LTC4311CSC6-TRPBF" (at 77.47 85.09 0) (hide yes) (show_name no) (do_not_autoplace no) (effects (font (size 1.27 1.27)
    (italic yes))))
  (property "Description" "" (at 77.47 85.09 0) (show_name no) (do_not_autoplace no) (effects (font (size 1.27 1.27))))
  (pin "1")
  (pin "2")
  (pin "3")
  (pin "5")
  (pin "4")
  (pin "6"))
 (symbol
  (lib_id "Device:C")
  (at 107.95 43.18 0)
  (mirror y)
  (unit 1)
  (body_style 1)
  (exclude_from_sim no)
  (in_bom yes)
  (on_board yes)
  (in_pos_files yes)
  (dnp no)
  (property "Reference" "C9" (at 111.76 45.72 0) (show_name no) (do_not_autoplace no) (effects (font (size 1.27 1.27)) (justify left)))
  (property "Value" "0.1u" (at 106.68 45.72 0) (show_name no) (do_not_autoplace no) (effects (font (size 1.27 1.27)) (justify left)))
  (property "Footprint" "Capacitor_SMD:C_0603_1608Metric" (at 106.9848 46.99 0) (hide yes) (show_name no) (do_not_autoplace no) (effects (font (size 1.27 1.27))))
  (property "Datasheet" "" (at 107.95 43.18 0) (hide yes) (show_name no) (do_not_autoplace no) (effects (font (size 1.27 1.27))))
  (property "Description" "" (at 107.95 43.18 0) (show_name no) (do_not_autoplace no) (effects (font (size 1.27 1.27))))
  (pin "1")
  (pin "2")))
